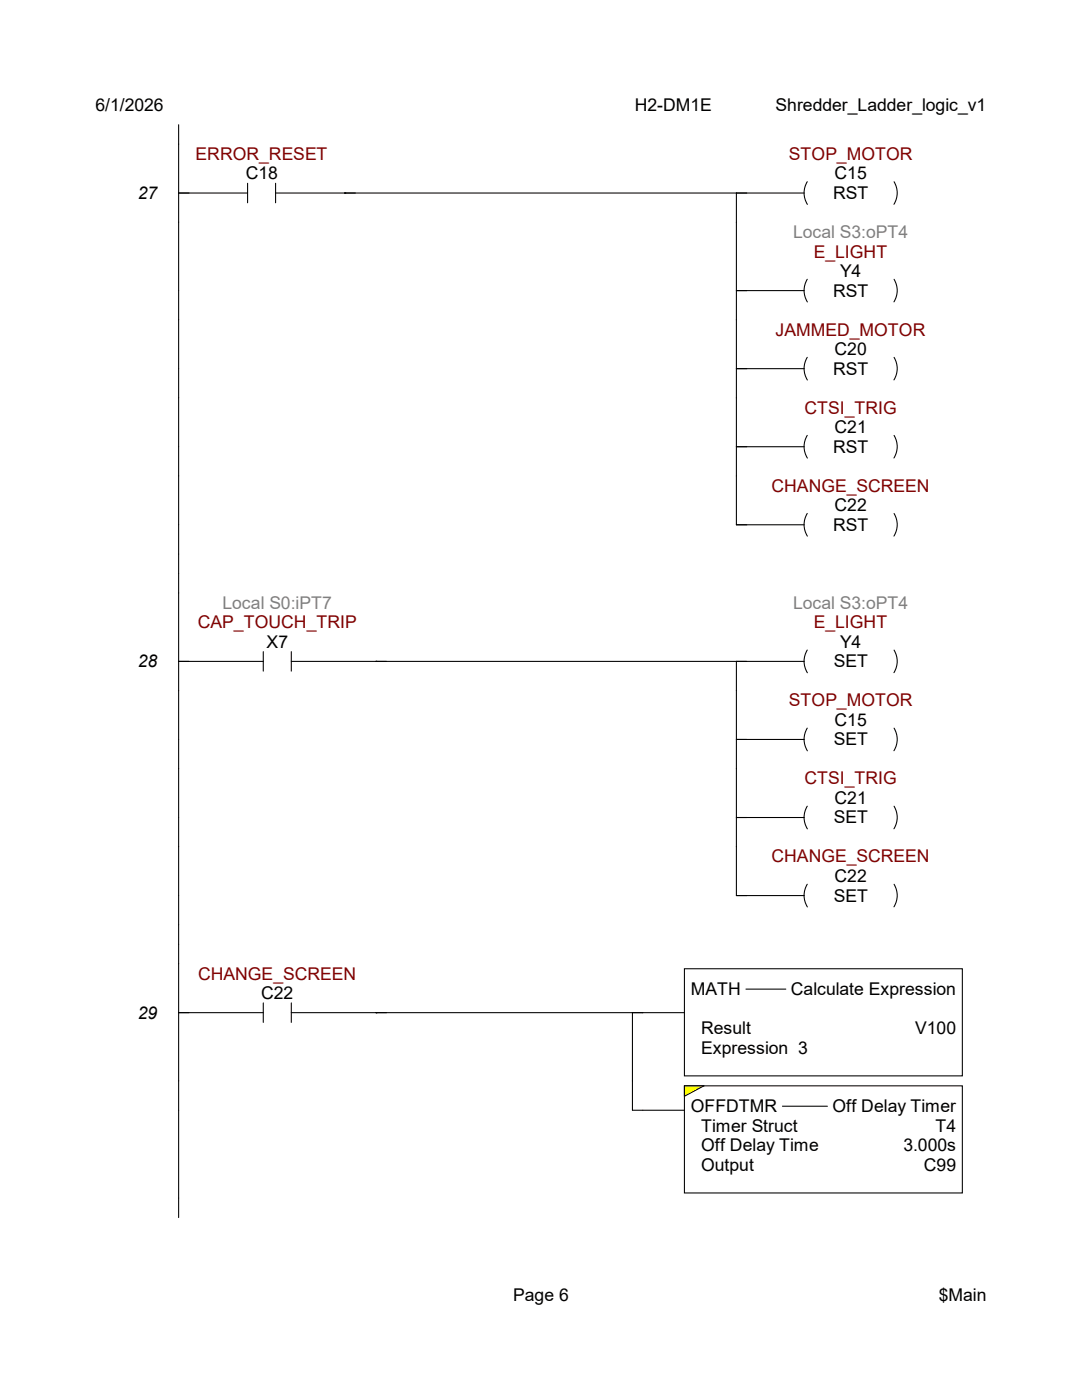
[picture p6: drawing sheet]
<svg xmlns="http://www.w3.org/2000/svg" width="216mm" height="279mm" viewBox="0 0 216 279" stroke-linecap="round" stroke-linejoin="round" font-family="sans-serif">
<g fill="none" stroke="#000" stroke-width=".21">
<path d="M35.6 24.9v214.2M35.6 38.5h13.8M49.4 36.6v3.9M55 38.5h105.5M55 36.6v3.9M68.8 38.5h.1M146.9 38.5v66.2h13.6M161.1 36.3a4.3 4.3 0 0 0 0 4.5M178.4 36.3a4.3 4.3 0 0 1 0 4.5M146.9 58h13.6M161.1 55.7a4.3 4.3 0 0 0 0 4.6M178.4 55.7a4.3 4.3 0 0 1 0 4.6"/>
<path d="M146.9 73.6h13.6M161.1 71.3a4.3 4.3 0 0 0 0 4.5M178.4 71.3a4.3 4.3 0 0 1 0 4.5M146.9 89.2h13.6M161.1 86.9a4.3 4.3 0 0 0 0 4.5M178.4 86.9a4.3 4.3 0 0 1 0 4.5M161.1 102.5a4.3 4.3 0 0 0 0 4.5M178.4 102.5a4.3 4.3 0 0 1 0 4.5M35.6 132h16.9M52.5 130v3.9M58.1 132h102.4M58.1 130v3.9"/>
<path d="M75.1 132h.1M146.9 132v46.7h13.6M161.1 129.7a4.3 4.3 0 0 0 0 4.6M178.4 129.7a4.3 4.3 0 0 1 0 4.5M146.9 147.6h13.6M161.1 145.3a4.3 4.3 0 0 0 0 4.5M178.4 145.3a4.3 4.3 0 0 1 0 4.5M146.9 163.2h13.6M161.1 160.9a4.3 4.3 0 0 0 0 4.5M161.1 176.5a4.3 4.3 0 0 0 0 4.5M178.4 160.9a4.3 4.3 0 0 1 0 4.5M178.4 176.5a4.3 4.3 0 0 1 0 4.5"/>
<path d="M136.6 193.3h55.4v21.4h-55.4zM148.8 197.4h8M35.6 202.1h16.9M52.5 200.2v3.8M58.1 200.2v3.8M58.1 202.1h78.5M75.1 202.1h.1M126.2 202.1v19.5h10.4M136.6 216.7h55.4v21.4h-55.4z"/>
</g>
<path d="M136.6 216.7h3.9v2.2h-3.9z" fill="#ff0"/>
<path d="M140.5 216.7l-3.9 2.1" fill="none" stroke="#000" stroke-width=".2"/>
<path d="M140.5 216.7h-3.9v2.1M35.6 239.1v3.9M156.1 220.8h9" fill="none" stroke="#000" stroke-width=".21"/>
<g fill="#fff">
<path d="M102.4 256.5h11.1v3.8h-11.1z"/>
<path d="M187.3 256.5h9.5v3.8h-9.5z"/>
</g>
<g font-size="3.5">
<text x="19" y="22.2">6/1/2026</text>
<text x="126.7" y="22.2">H2-DM1E</text>
<text x="154.8" y="22.2">Shredder_Ladder_logic_v1</text>
<text x="49" y="35.8">C18</text>
<text x="166.5" y="35.8">C15</text>
<text x="27.5" y="39.7">27</text>
<text x="166.2" y="39.7">RST</text>
<text x="166.2" y="59.2">RST</text>
<text x="167.6" y="55.3">Y4</text>
<text x="166.5" y="70.9">C20</text>
<text x="166.2" y="74.8">RST</text>
<text x="166.5" y="86.4">C21</text>
<text x="166.2" y="90.3">RST</text>
<text x="166.2" y="105.9">RST</text>
<text x="166.5" y="102">C22</text>
<text x="53.2" y="129.3">X7</text>
<text x="167.6" y="129.3">Y4</text>
<text x="27.5" y="133.2">28</text>
<text x="166.4" y="133.2">SET</text>
<text x="166.4" y="148.8">SET</text>
<text x="166.5" y="144.9">C15</text>
<text x="166.5" y="160.4">C21</text>
<text x="166.4" y="164.3">SET</text>
<text x="166.4" y="179.9">SET</text>
<text x="166.5" y="176">C22</text>
<text x="27.5" y="203.3">29</text>
<text x="52.1" y="199.4">C22</text>
<text x="137.8" y="198.6">MATH</text>
<text x="157.8" y="198.6">Calculate Expression</text>
<text x="139.9" y="206.4">Result</text>
<text x="182.6" y="206.4">V100</text>
<text x="139.9" y="210.3">Expression 3</text>
<text x="137.8" y="222">OFFDTMR</text>
<text x="166.1" y="222">Off Delay Timer</text>
<text x="139.9" y="225.9">Timer Struct</text>
<text x="186.6" y="225.9">T4</text>
<text x="139.9" y="229.8">Off Delay Time</text>
<text x="139.9" y="233.7">Output</text>
<text x="180.3" y="229.8">3.000s</text>
<text x="184.4" y="233.7">C99</text>
<text x="102.4" y="259.6">Page 6</text>
<text x="187.3" y="259.6">$Main</text>
</g>
<g font-size="3.5" fill="#800000">
<text x="39" y="31.9">ERROR_RESET</text>
<text x="157.4" y="31.9">STOP_MOTOR</text>
<text x="162.4" y="51.4">E_LIGHT</text>
<text x="154.8" y="67">JAMMED_MOTOR</text>
<text x="160.5" y="82.5">CTSI_TRIG</text>
<text x="154" y="98.1">CHANGE_SCREEN</text>
<text x="39.5" y="125.4">CAP_TOUCH_TRIP</text>
<text x="162.4" y="125.4">E_LIGHT</text>
<text x="157.4" y="141">STOP_MOTOR</text>
<text x="160.5" y="156.5">CTSI_TRIG</text>
<text x="154" y="172.1">CHANGE_SCREEN</text>
<text x="39.5" y="195.5">CHANGE_SCREEN</text>
</g>
<g font-size="3.5" fill="#808080">
<text x="158.2" y="47.5">Local S3:oPT4</text>
<text x="44.4" y="121.5">Local S0:iPT7</text>
<text x="158.2" y="121.5">Local S3:oPT4</text>
</g>
</svg>
